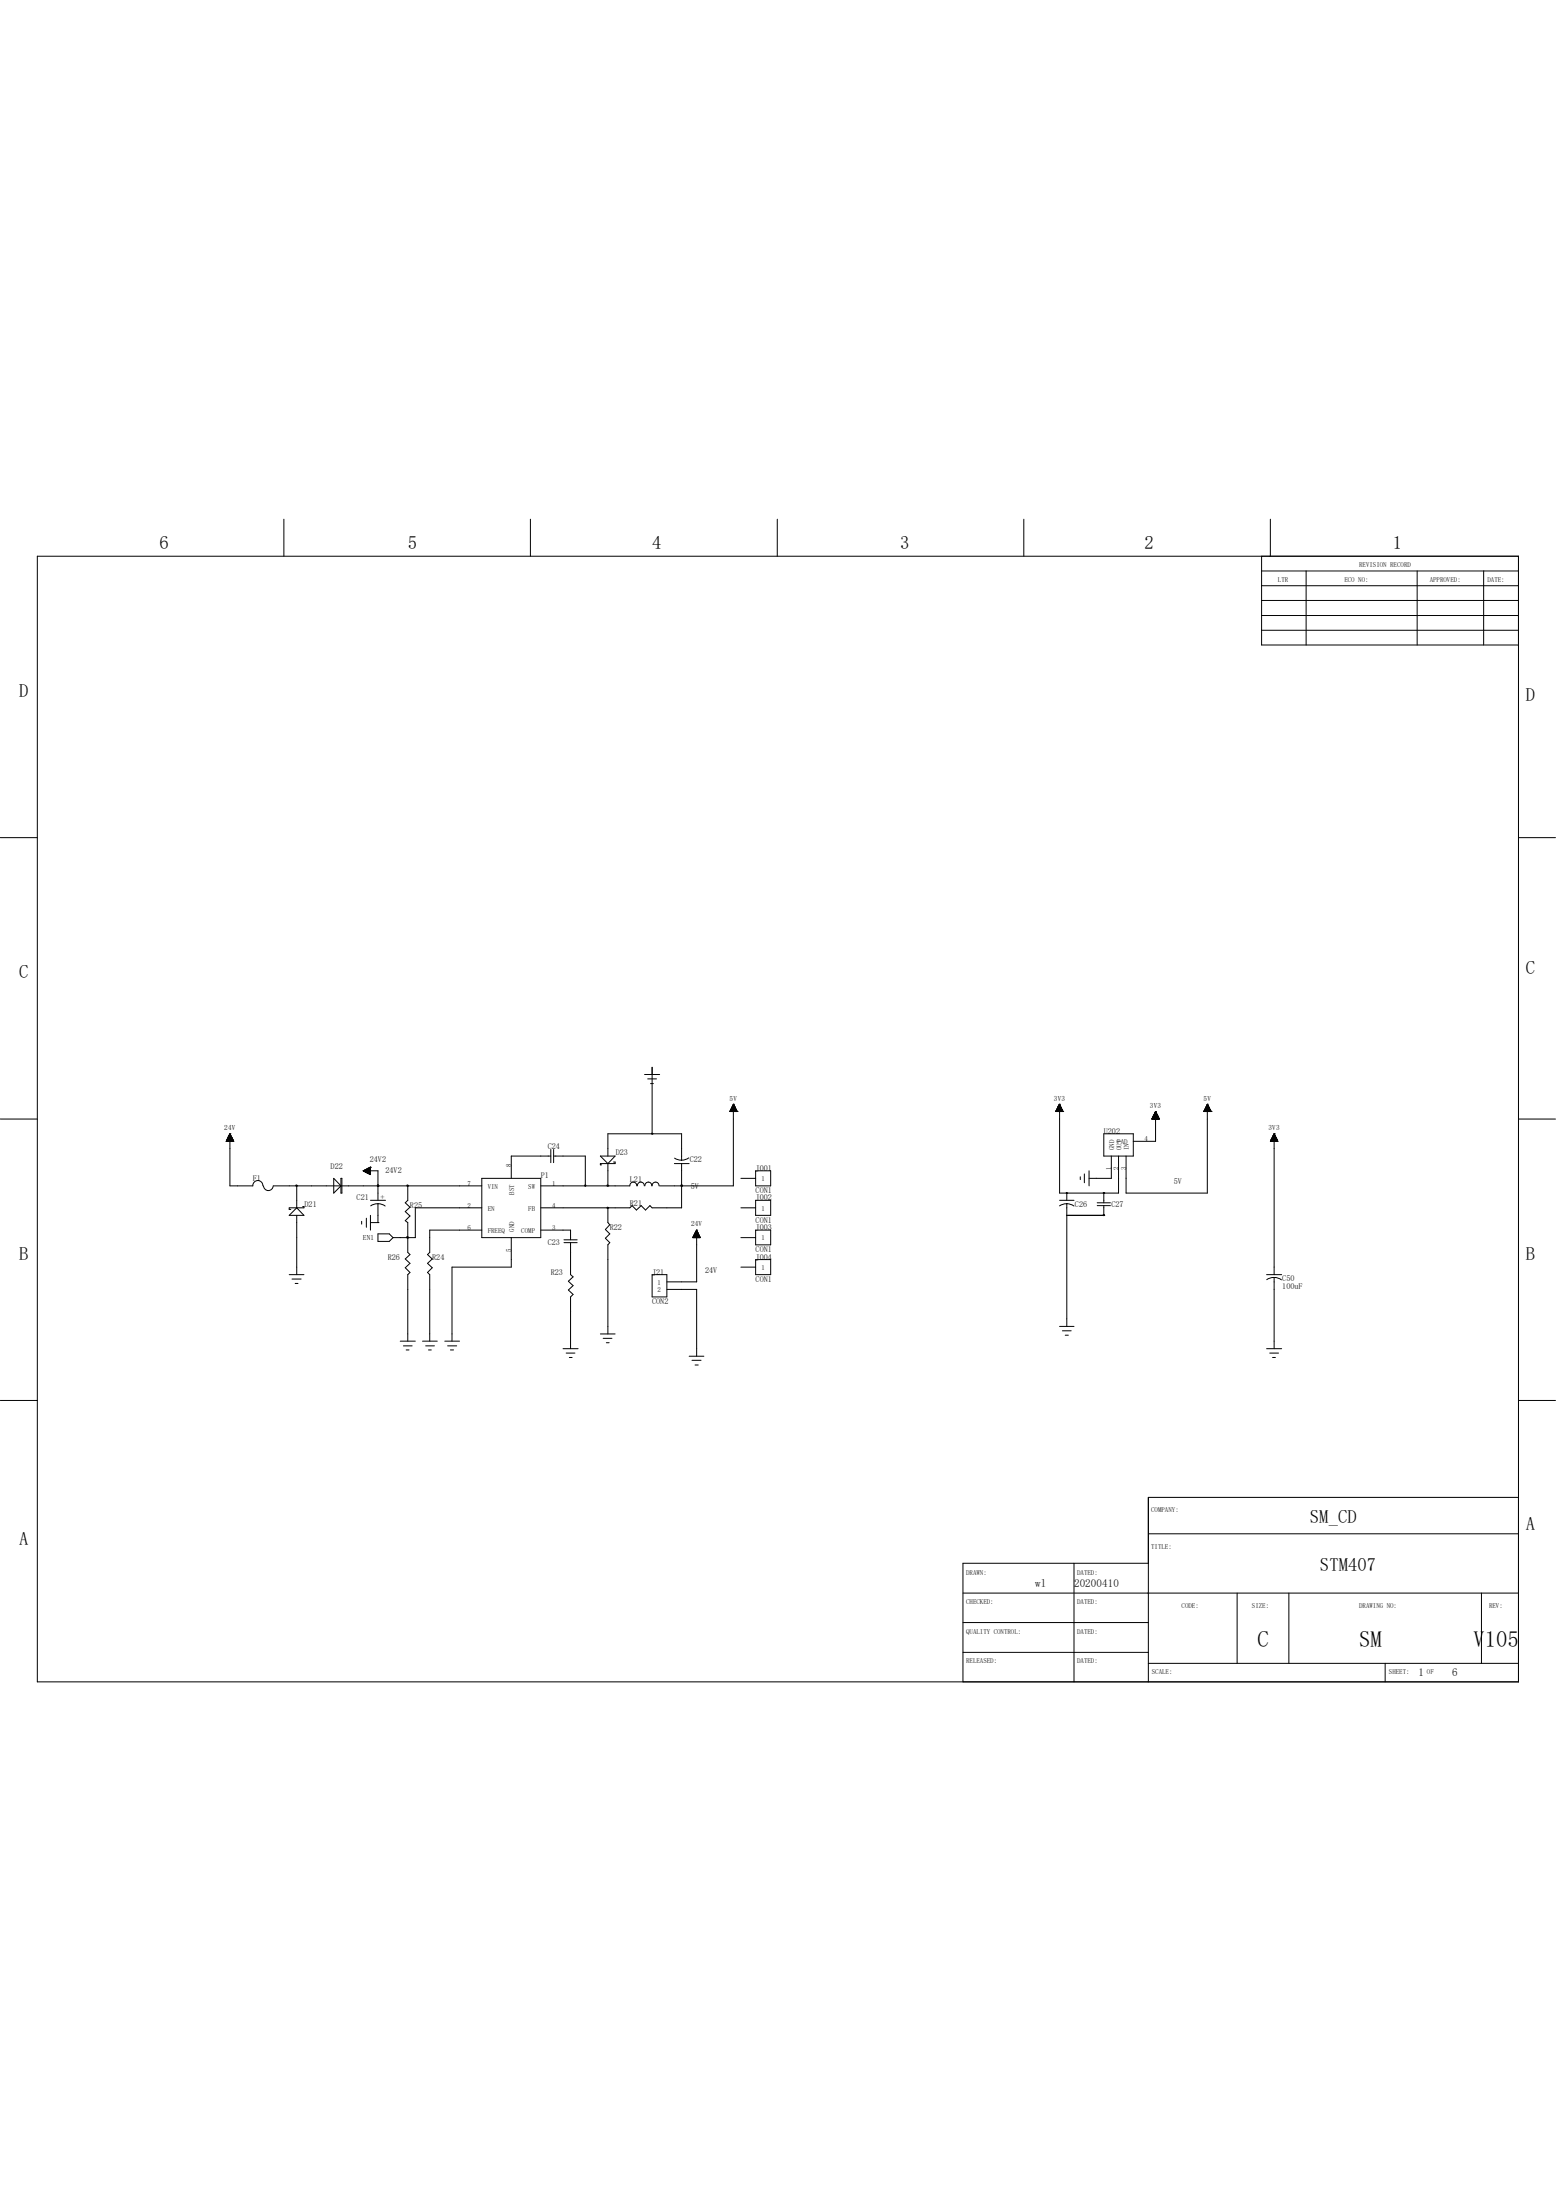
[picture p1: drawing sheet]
<svg xmlns="http://www.w3.org/2000/svg" width="210mm" height="297mm" viewBox="0 0 210 297" stroke-linecap="round" stroke-linejoin="round" font-family="sans-serif">
<g fill="none" stroke="#000" stroke-width=".13">
<path d="M5 75.1h199.9v151.8h-199.9zM38.3 70.1v5M71.6 70.1v5M104.9 70.1v5M138.2 70.1v5M170.3 77h34.6M170.3 79h34.6M170.3 75.1v11.9h34.6M171.4 70.1v5M176.3 77v10M191.3 77v10M200.2 77v10"/>
<path d="M170.3 81h34.6M170.3 83.1h34.6M170.3 85h34.6M0 113h5M204.9 113h5M0 151h5M30.6 154h.9M30.6 153.9h.9M30.6 154v-.2h.9v.2M30.6 153.8h.8M30.7 153.7h.7v.3M30.7 153.7h.7"/>
<path d="M30.7 154v-.4h.7v.4M30.7 153.6h.6M30.8 153.5h.5v.5M30.8 154v-.5h.5v.5M30.8 153.4h.4v.6M30.8 153.3v.7M30.9 153.3h.3v.7M30.9 153.3h.3M30.9 153.2h.3v.8M30.9 153.2v.8M30.9 153.2h.3M30.9 153.2h.2v.8"/>
<path d="M30.9 153.1v.9M31 153.1h.1M31 153.1h.1v.9M31 153v1M31 153v7h3.1a.68 .68 0 0 1 .7-.7 .68 .68 0 0 1 .7 .7M31 153h.1M31 153l-.5 1h1M31 153l.5 1M31.5 153.8h-.9v.2M31.5 153.9h-.9v.1M45 159l1 1-1 1zM46 159h.1v2h-.1z"/>
<path d="M49 158h.1M49 158h2v4M49 158l1-.5v1M49 158l1 .5M49.1 158h.9M49.1 158.1h.9M49.1 157.9v.1M49.2 157.9v.2h.8M49.3 158.2h.7M49.3 157.9v.2M49.4 158.2h.6M49.4 157.8v.4"/>
<path d="M49.5 157.8v.4M49.6 157.7v.6M49.7 157.6v.7M49.7 157.6v.8h.3M49.8 157.6v.8M49.9 157.6v.8M50 158.5h.1M50 157.5v1M50 157.5h.1M50 157.8h-.6v.4h.6M50 157.6h-.2v.8h.2M50 157.6h-.3v.7h.3"/>
<path d="M50 157.7h-.4v.6h.4M50 157.9h-.9v.1M50 157.9h-.8v.2M50 157.9h-.7v.2M50 157.6h-.1v.8M65 159h8v8h-8zM74.3 156h-5.3v3M74.3 155.1v1.8M74.7 156h4.3v4M74.7 155.1v1.8M81 156h2l-1 1zM82 156v-3h10v3.6"/>
<path d="M82 157v3M82.8 156.8h.2v.2h-2v.2h.2M87 145h2M87.4 145.6h1.2M87.8 146.2h.4M88 153h.1M88 144v9M91 157h2M92 157v6h-4l-.3-.3-.6 .6-.6-.6-.6 .6-.6-.6-.3 .3h-12M93 156.2l-.7 .3a1.86 1.86 0 0 1-1.3-.2M98.5 150h1M98.5 149.9v.1"/>
<path d="M98.6 149.9h.8M98.6 150v-.1h.8v.1M98.6 150v-.2h.8v.2M98.6 149.7h.8v.3M98.6 149.7v.3M98.7 149.7h.7M98.7 149.6h.6v.4M98.7 149.6v.4M98.7 149.6h.6M98.8 149.5h.4v.5M98.8 149.4v.6M98.8 149.4h.4"/>
<path d="M98.8 149.3h.4v.7M98.9 150v-.9h.2v.9M99 149h.1M99 149v11h-10M99 149.1h.1v.9M99 149l-.5 1M99 149l.5 1M99.1 149.2h-.2v.8M99.1 149.3h-.3v.7M99.2 149.4h-.4v.6M99.3 149.5h-.6v.5M99.5 150h.1"/>
<path d="M100 159h2M102 158h2v2h-2zM142.5 149.9h.9M142.5 149.9v.1M142.5 150v-.1h.9v.1M142.6 150v-.2h.8v.2M142.6 149.7h.7v.3M142.7 149.6h.6v.4M142.7 149.5h.5v.5M142.8 149.4h.4v.6M142.8 149.4h.4M142.8 149.3h.3v.7"/>
<path d="M142.8 149.3v.7M142.8 149.3h.3M142.9 149.2h.2v.8M142.9 150v-.9h.1v.9M142.9 149.1h.1M142.9 149v1M143 149h.1M143 149v12h8v-5M143 149l.5 1h-1M143 149l-.5 1M143.2 149.4h-.5v.6M143.3 149.6h-.6v.4"/>
<path d="M143.3 149.5h-.6v.5M143.3 149.7h-.7v.3M143.4 150h.1M145.8 158.8v.4M146.3 158.4v1.2M147 158v2M149 153h4v3h-4zM150 156v3h-3M155.5 151h1M155.6 150.8h.8M155.6 151v-.2h.8v.2M155.6 150.7h.7v.3"/>
<path d="M155.6 150.7h.7M155.6 151v-.4h.7v.4M155.7 151v-.5h.6v.5M155.7 150.5h.5v.5M155.7 150.5h.5M155.7 150.4h.5v.6M155.7 150.4v.6M155.8 150.4h.3M155.8 150.3h.3v.7M155.8 150.3h.3M155.8 150.2h.3v.8M155.8 150.2v.8"/>
<path d="M155.9 150.2h.2M155.9 150.2h.1v.8M155.9 150.1v.9M155.9 150.1h.1M155.9 150.1h.1v.9M155.9 150v1M156 150h.1M156 150l-.6 1h1.1M156 150v4h-3M156 150l.5 1M156.4 150.9h-.9v.1M162.5 150h.9"/>
<path d="M162.5 149.9h.9M162.5 149.9v.1M162.5 150v-.1h.9v.1M162.6 150v-.2h.8v.2M162.6 149.7h.7v.3M162.6 149.6h.7v.4M162.6 149.6v.4M162.7 149.6h.5M162.7 149.6h.5v.4M162.7 149.5h.5v.5M162.8 149.4h.4v.6M162.8 149.3h.3v.7"/>
<path d="M162.9 149.2h.2M162.9 150v-.9h.2v.9M162.9 149h.1M162.9 149v12h-10.9v-5M162.9 149l-.4 1M162.9 149l.5 1M162.9 149.1l.1 .9M163.1 149.3h-.3v.7M163.2 149.4h-.4v.6M163.2 149.4h-.5v.6M163.2 149.5h-.5v.5M163.3 149.7h-.7v.3"/>
<path d="M163.4 150h.1M171.5 154h.9M171.5 153.9h.9M171.5 153.9h.9v.1M171.5 153.8v.2M171.5 153.8h.9M171.6 153.8h.7M171.6 154v-.3h.7v.3M171.6 153.7h.7M171.7 153.6h.6M171.7 153.5h.6v.5M171.7 154v-.5h.5v.5"/>
<path d="M171.7 153.4h.4M171.7 154v-.7h.4v.7M171.8 153.3v.7M171.8 153.3h.3M171.8 153.2h.3v.8M171.8 153.2v.8M171.9 153.2h.1M171.9 153.2h.1v.8M171.9 153.1h.1v.9M171.9 153v1M172 153h.1M172 153l.5 1h-1.1z"/>
<path d="M172 153v19M172 153.1h-.1v.9M172.3 153.6h-.7v.4M204.9 151h5M36.9 160a.66 .66 0 0 1-.7 .7 .66 .66 0 0 1-.6-.7M36.9 160h28.1M39 172h2M39.4 172.6h1.2M39.8 173.2h.4M40 160v3M40 163l1 1h-2zM40 160h.1"/>
<path d="M40 164v8M40.9 162.8h.1v.2h-2v.2h.2M48.8 164.8v.4M49.4 164.4v1.2M50 162h2M50 165h1M50 164v2M50 162.7a1.77 1.77 0 0 1 2 0M51 160h.1M51 165h.1M51 162.4v2.6M51 166.5h1.5l.5 .5-.5 .5h-1.5z"/>
<path d="M55 160h.1M55 167h.1M55 160v2l-.3 .3 .6 .6-.6 .6 .6 .6-.6 .6 .3 .3v4l.3 .3-.6 .6 .6 .6-.6 .6 .6 .6-.3 .3v9M65 163h-9v4h-3M65 166h-7v3l-.3 .3 .6 .6-.6 .6 .6 .6-.6 .6 .3 .3v9M69 167v4h-8v10M73 166h4v1.3M76.1 167.7h1.8M76.1 167.3h1.8M77 167.7v4.3l.3 .3-.6 .6 .6 .6-.6 .6 .6 .6-.3 .3v7M82 163h.1M82 160h.1"/>
<path d="M82 163v2l.3 .3-.6 .6 .6 .6-.6 .6 .6 .6-.3 .3v12M85.9 160a.46 .46 0 0 0-.4-.5 .46 .46 0 0 0-.5 .5h-12M87 160a.46 .46 0 0 0-.5-.5 .46 .46 0 0 0-.5 .5M88 160a.46 .46 0 0 0-.5-.5 .46 .46 0 0 0-.5 .5M88 172h2v3h-2zM88.9 160a.46 .46 0 0 0-.4-.5 .46 .46 0 0 0-.5 .5M90 174h4v9M92 160h.1M93.5 167h1M93.5 166.9v.1M93.6 166.9h.9M93.6 167v-.1h.8v.1"/>
<path d="M93.6 166.8h.8M93.6 166.8h.8v.2M93.6 166.8v.2M93.6 166.7h.8v.3M93.7 167v-.4h.6v.4M93.7 166.5h.6M93.7 166.6h.6M93.7 167v-.5h.6v.5M93.8 167v-.6h.4v.6M93.9 167v-.7h.2v.7M93.9 166.2h.2M93.9 166.2h.2v.8"/>
<path d="M94 166.1h.1M94 166h.1M94 166v7h-4M94 166l-.5 1M94 166l.5 1M94 166v1M94.1 166.1h-.2v.9M94.1 166.2h-.2v.8M94.2 166.4h-.4v.6M94.4 166.7h-.8v.3M100 167h2M100 163h2"/>
<path d="M100 171h2M102 166h2v2h-2zM102 162h2v2h-2zM102 170h2v2h-2zM143 162.7l.6-.2 .4-.1 .5 .1 .4 .2M143 179h1.9M143 162h1.9M143.4 179.6h1.2M144 161h.1M144 164h5M144 162.4v16.6M144 161v1"/>
<path d="M148.1 162.7h1.8M148.1 162.3h1.8M149 161h.1M149 164h.1M149 162.7v1.3M149 161v1.3M170.9 172h2.1M172 172.4l.5 .1 .4 .2M172 172.4v9.6M172 172.4h-.5l-.5 .3M0 189h5M54 181h2"/>
<path d="M54.4 181.6h1.2M54.8 182.2h.4M57 181h2M57.4 181.6h1.2M57.8 182.2h.4M60 181h2M60.4 181.6h1.2M60.8 182.2h.4M76 182h2M76.4 182.6h1.2M76.8 183.2h.4M81 180h2"/>
<path d="M81.4 180.6h1.2M81.8 181.2h.4M93 183h2M93.4 183.6h1.2M93.8 184.2h.4M143.8 180.2h.4M170.9 182h2.1M171.4 182.6h1.2M171.7 183.2h.4M204.9 189h5M130 215h74.9M130 218.9h25"/>
<path d="M144.9 210.9v16M155 207h49.9M155 210.9h-25v16M167 215v9.5M173.9 215v9.5M199.9 215v9.5M204.9 202.1h-49.9v24.8M130 223h25M155 224.5h49.9M186.9 224.5v2.4"/>
</g>
<g fill="#000" stroke="#000" stroke-width=".13">
<path d="M88 152.9l.1 .1h-.1z" fill-rule="evenodd"/>
<path d="M148.9 160.9l.2 .1h-.1z" fill-rule="evenodd"/>
<circle cx="40" cy="160" r=".08"/>
<circle cx="51" cy="160" r=".08"/>
<circle cx="55" cy="160" r=".08"/>
<circle cx="79" cy="160" r=".08"/>
<circle cx="82" cy="160" r=".08"/>
<circle cx="92" cy="160" r=".08"/>
<circle cx="55" cy="167" r=".08"/>
<circle cx="82" cy="163" r=".08"/>
<circle cx="144" cy="161" r=".06"/>
<circle cx="149" cy="164" r=".08"/>
</g>
<g font-size="3">
<text x="169.7" y="222.3">C</text>
<text x="183.4" y="222.3">SM</text>
<text x="198.9" y="222.3">V105</text>
</g>
<g font-size="2.5">
<text x="21.5" y="74">6</text>
<text x="55" y="74">5</text>
<text x="88" y="74">4</text>
<text x="121.5" y="74">3</text>
<text x="154.5" y="74">2</text>
<text x="188" y="74">1</text>
<text x="2.6" y="94">D</text>
<text x="205.9" y="94.5">D</text>
<text x="2.6" y="132">C</text>
<text x="205.9" y="131.5">C</text>
<text x="2.6" y="170">B</text>
<text x="205.9" y="170">B</text>
<text x="2.6" y="208.5">A</text>
<text x="176.8" y="205.5">SM_CD</text>
<text x="205.9" y="206.5">A</text>
<text x="178.1" y="212">STM407</text>
</g>
<g font-size="1.5">
<text x="139.7" y="214.1">wl</text>
<text x="145" y="214.1">20200410</text>
<text x="191.4" y="226.1">1</text>
<text x="196" y="226.1">6</text>
</g>
<g font-size="1.1">
<text x="73.9" y="155">C24</text>
<text x="83.1" y="155.9">D23</text>
<text x="149" y="153">U202</text>
<text x="34.1" y="159.3">F1</text>
<text x="44.6" y="157.8">D22</text>
<text x="48.1" y="161.9">C21</text>
<text x="49.9" y="156.8">24V2</text>
<text x="51.4" y="162">+</text>
<text x="52" y="158.3">24V2</text>
<text x="73" y="159">P1</text>
<text x="85" y="159.5">L21</text>
<text x="93.1" y="156.8">C22</text>
<text x="93.2" y="160.5">5V</text>
<text x="102" y="158">J001</text>
<text x="102" y="161">CON1</text>
<text x="102" y="162">J002</text>
<text x="158.4" y="159.8">5V</text>
<text x="41.1" y="162.9">D21</text>
<text x="55.3" y="163">R25</text>
<text x="73.9" y="168">C23</text>
<text x="82.3" y="166">R22</text>
<text x="85" y="162.7">R21</text>
<text x="102" y="165">CON1</text>
<text x="102" y="166">J003</text>
<text x="145.1" y="162.9">C26</text>
<text x="150" y="162.9">C27</text>
<text x="52.3" y="170">R26</text>
<text x="58.3" y="170">R24</text>
<text x="74.3" y="172">R23</text>
<text x="88" y="172">J21</text>
<text x="95.2" y="171.8">24V</text>
<text x="102" y="169">CON1</text>
<text x="102" y="170">J004</text>
<text x="102" y="173">CON1</text>
<text x="173.1" y="172.9">C50</text>
<text x="173.1" y="173.9">100uF</text>
<text x="88" y="175.9">CON2</text>
</g>
<g font-size="1">
<text x="98.5" y="148.5">5V</text>
<text x="142.2" y="148.5">3V3</text>
<text x="155.2" y="149.5">3V3</text>
<text x="162.4" y="148.5">5V</text>
<text x="30.3" y="152.5">24V</text>
<text x="171.2" y="152.5">3V3</text>
<text x="49" y="167.3">EN1</text>
<text x="93.3" y="165.5">24V</text>
</g>
<g font-size=".9">
<text x="183.4" y="76.5">REVISION RECORD</text>
<text x="172.5" y="78.5">LTR</text>
<text x="181.4" y="78.5">ECO NO:</text>
<text x="193" y="78.5">APPROVED:</text>
<text x="200.7" y="78.5">DATE:</text>
<text x="150.4" y="155.2" transform="rotate(-90 150.4 155.2)">GND</text>
<text x="150.8" y="154.4">PAD</text>
<text x="151.3" y="155.2" transform="rotate(-90 151.3 155.2)">OUT</text>
<text x="152.4" y="155.2" transform="rotate(-90 152.4 155.2)">IN</text>
<text x="154.5" y="154">4</text>
<text x="63.1" y="160">7</text>
<text x="65.8" y="160.4">VIN</text>
<text x="69" y="157.5" transform="rotate(-90 69 157.5)">8</text>
<text x="69.4" y="161.2" transform="rotate(-90 69.4 161.2)">BST</text>
<text x="71.3" y="160.4">SW</text>
<text x="74.5" y="160">1</text>
<text x="102.8" y="159.4">1</text>
<text x="150" y="157.9" transform="rotate(-90 150 157.9)">1</text>
<text x="151" y="157.9" transform="rotate(-90 151 157.9)">2</text>
<text x="152" y="157.9" transform="rotate(-90 152 157.9)">3</text>
<text x="63.1" y="163">2</text>
<text x="63.1" y="166">6</text>
<text x="65.8" y="163.4">EN</text>
<text x="65.8" y="166.4">FREEQ</text>
<text x="69.4" y="166.2" transform="rotate(-90 69.4 166.2)">GND</text>
<text x="70.4" y="166.4">COMP</text>
<text x="71.3" y="163.4">FB</text>
<text x="74.5" y="166">3</text>
<text x="74.5" y="163">4</text>
<text x="102.8" y="163.4">1</text>
<text x="102.8" y="167.4">1</text>
<text x="69" y="169" transform="rotate(-90 69 169)">5</text>
<text x="88.7" y="173.4">1</text>
<text x="102.8" y="171.4">1</text>
<text x="88.7" y="174.4">2</text>
<text x="155.4" y="204">COMPANY:</text>
<text x="155.4" y="209">TITLE:</text>
<text x="130.4" y="212.5">DRAWN:</text>
<text x="145.4" y="212.5">DATED:</text>
<text x="130.4" y="216.4">CHECKED:</text>
<text x="130.4" y="220.5">QUALITY CONTROL:</text>
<text x="145.4" y="216.4">DATED:</text>
<text x="145.4" y="220.5">DATED:</text>
<text x="159.5" y="217">CODE:</text>
<text x="169" y="217">SIZE:</text>
<text x="183.4" y="217">DRAWING NO:</text>
<text x="201" y="217">REV:</text>
<text x="130.4" y="224.5">RELEASED:</text>
<text x="145.4" y="224.5">DATED:</text>
<text x="155.5" y="225.9">SCALE:</text>
<text x="187.5" y="225.9">SHEET:</text>
<text x="192.6" y="225.9">OF</text>
</g>
</svg>
